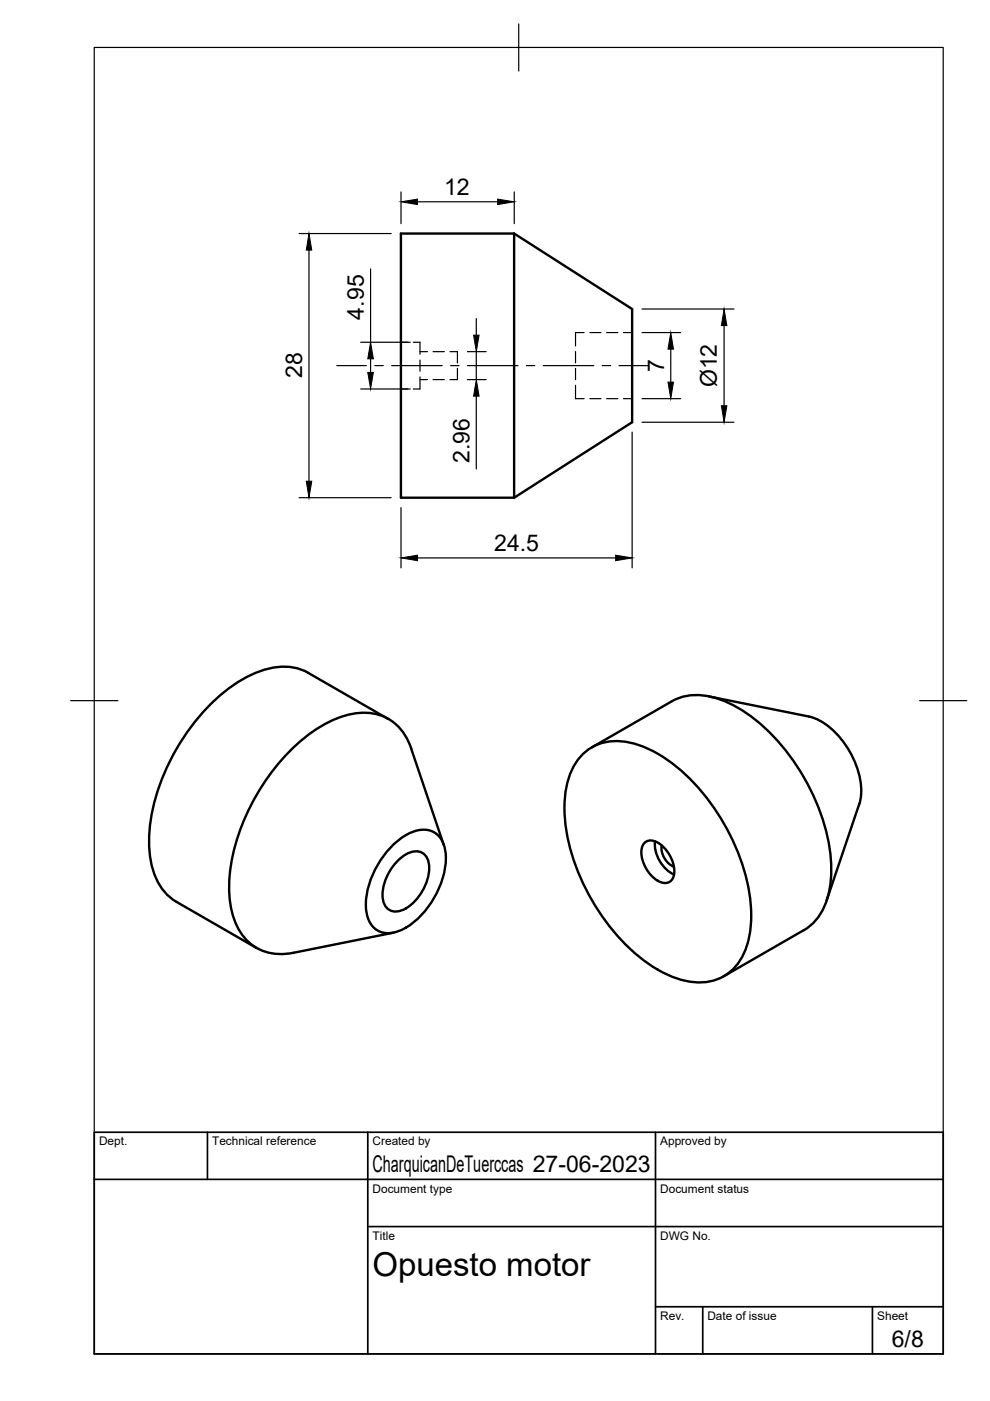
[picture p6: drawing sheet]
<svg xmlns="http://www.w3.org/2000/svg" width="210mm" height="297mm" viewBox="0 0 210 297" stroke-linecap="round" stroke-linejoin="round" font-family="sans-serif">
<!-- layer: Hidden -->
<g fill="none" stroke="#000" stroke-width=".25">
<path d="M85 72.6h1.4M87.6 72.6h1.4v2.5M89 79.9v2.6h-1.4M89 76.3v2.4M89 74.6h1.6M91.8 74.6h2.4M95.4 74.6h1.6v2.3M97 78.1v2.4h-1.6M122 78.1v2.4M122 74.5v2.4M123.8 70.5h-1.8v2.8M125.1 70.5h2.3"/>
<path d="M128.6 70.5h2.4M132.2 70.5h1.8M85 82.5h1.4M89 80.5h1.6M91.8 80.5h2.4M122 81.7v2.8h1.8M125.1 84.5h2.3M128.6 84.5h2.4M132.2 84.5h1.8"/>
</g>
<!-- layer: Visible -->
<g fill="none" stroke="#000" stroke-width=".51">
<path d="M109 49.5l25 16v24l-25 16M109 49.5v56M109 49.5h-24v56h24M65.4 142.7l16.9 9.7M65.4 142.7a12.7 12.7 0 0 0-11.6 .1 37.6 37.6 0 0 0-16.4 16.1 39.6 39.6 0 0 0-5.8 20.4 14.4 14.4 0 0 0 4.7 11.1l18.1 10.6M87.2 158.7l6.9 20.5M87.2 158.7a10.4 10.4 0 0 0-13-7.2 29.5 29.5 0 0 0-14.8 9.9 45.1 45.1 0 0 0-10.7 24.3 18.4 18.4 0 0 0 2.7 12.5 10.2 10.2 0 0 0 10.9 3.8l21.1-4.3M142.5 148.7l-17 9.8M142.5 148.7a12.7 12.7 0 0 1 11.6 .2 37.6 37.6 0 0 1 16.4 16 39.6 39.6 0 0 1 5.7 20.4 14.4 14.4 0 0 1-4.6 11.1l-18.2 10.6M150.3 147.7l21.2 4.2a14.4 14.4 0 0 1 8.6 7.4 14.9 14.9 0 0 1 2.1 11.2l-6.9 20.4M83 179.5a10.2 10.2 0 0 1 7.3-3.6 4.7 4.7 0 0 1 4.2 4.8 18.1 18.1 0 0 1-9.6 16.6 4.8 4.8 0 0 1-7.3-4.2 18 18 0 0 1 5.4-13.6zM123.3 160.2a10.6 10.6 0 0 1 10.9-2.6 29.7 29.7 0 0 1 14.4 10 45 45 0 0 1 10.6 24.6 18.8 18.8 0 0 1-2.6 11.9 10.1 10.1 0 0 1-10.2 4.1 25.6 25.6 0 0 1-13.2-7.4 45.4 45.4 0 0 1-13.5-27.6 18.8 18.8 0 0 1 2.7-11.9z"/>
<path d="M136.6 178.8a2.52 2.52 0 0 1 3.5 .3 7.5 7.5 0 0 1 2.8 6.4 2.06 2.06 0 0 1-3.4 1.3 7.4 7.4 0 0 1-3.5-6.9zM138.9 178.4a7.3 7.3 0 0 0 4 7M140.3 179.3a4.3 4.3 0 0 0 2.6 4.4M84.5 182.3a4.8 4.8 0 0 1 4.7-1.6 3.8 3.8 0 0 1 1.7 4.3 10.6 10.6 0 0 1-5.7 8 2.77 2.77 0 0 1-4-2.3 10.3 10.3 0 0 1 3.3-8.4z"/>
</g>
<!-- layer: TITLEBLOCK -->
<path d="M20 240.1h180v46.9h-180zM20 250h180M44 240.1v9.9M78 240.1v46.9M139 240.1v46.9M78 260.1h122M139 277.1h61M149 277.1v9.9M185 277.1v9.9" fill="none" stroke="#000" stroke-width=".36"/>
<!-- layer: BORDER -->
<path d="M20 10.1h180v276.9h-180zM110 5.1v10M15 148.6h10M195 148.6h10" fill="none" stroke="#000" stroke-width=".25"/>
<!-- layer: FD_Dimensions -->
<g fill="none" stroke="#000" stroke-width=".25">
<path d="M63.4 49.5h19.5M65.5 53v49M78.6 57v15.6M85 40.7v6.7M88.5 42.8h17M109 40.7v6.7M76.5 72.6h10.5M78.6 76.1v2.9M99.1 74.6h4M101 67.5v3.6M101 74.6v5.9M136.1 70.5h8.2"/>
<path d="M136.1 65.5h19.5M142.2 74v7M153.5 69v17M76.5 82.5h10.5M99.1 80.5h4M101 84v15.4M134 91.6v28.8M136.1 84.5h8.2M136.1 89.5h19.5M63.4 105.5h19.5M85 107.6v12.8M88.5 118.3h42"/>
</g>
<g fill="#000" stroke="#000" stroke-width=".21">
<path d="M65.5 49.5l.6 3.5h-1.2zM85 42.8l3.5-.6v1.2zM105.5 42.2l3.5 .6-3.5 .6zM78 79h1.2l-.6 3.5zM78.6 72.6l.6 3.5h-1.2zM100.4 71.1h1.2l-.6 3.5zM142.2 70.5l.6 3.5h-1.2zM153.5 65.5l.6 3.5h-1.1zM101 80.5l.6 3.5h-1.2zM141.6 81h1.2l-.6 3.5zM153 86h1.1l-.6 3.5zM64.9 102h1.2l-.6 3.5z"/>
<path d="M85 118.3l3.5-.6v1.2zM130.5 117.7l3.5 .6-3.5 .6z"/>
</g>
<!-- layer: Smart Centers -->
<path d="M71.4 77.5h6.3M79.5 77.5h1.8M83 77.5h10.7M95.5 77.5h1.8M99.1 77.5h10.7M111.6 77.5h1.8M115.2 77.5h10.7M127.7 77.5h1.8M131.3 77.5h6.2" fill="none" stroke="#000" stroke-width=".25"/>
<text font-size="7" x="79" y="270.6">Opuesto motor</text>
<g font-size="4.9">
<text x="94.2" y="41.4">12</text>
<text x="77.1" y="67.7" transform="rotate(-90 77.1 67.7)">4.95</text>
<text x="64.1" y="80.2" transform="rotate(-90 64.1 80.2)">28</text>
<text x="140.8" y="78.9" transform="rotate(-90 140.8 78.9)">7</text>
<text x="152" y="82.1" transform="rotate(-90 152 82.1)">Ø12</text>
<text x="99.5" y="98.2" transform="rotate(-90 99.5 98.2)">2.96</text>
<text x="104.8" y="116.8">24.5</text>
<text x="79" y="248.5">CharquicanDeTuerccas 27-06-2023</text>
<text x="189.1" y="285.7">6/8</text>
</g>
<g font-size="2.5">
<text x="21" y="242.9">Dept.</text>
<text x="45" y="242.9">Technical reference</text>
<text x="79" y="242.9">Created by</text>
<text x="140" y="242.9">Approved by</text>
<text x="79" y="252.8">Document type</text>
<text x="140" y="252.8">Document status</text>
<text x="79" y="262.9">Title</text>
<text x="140" y="262.9">DWG No.</text>
<text x="140" y="279.9">Rev.</text>
<text x="150" y="279.9">Date of issue</text>
<text x="186" y="279.9">Sheet</text>
</g>
</svg>
